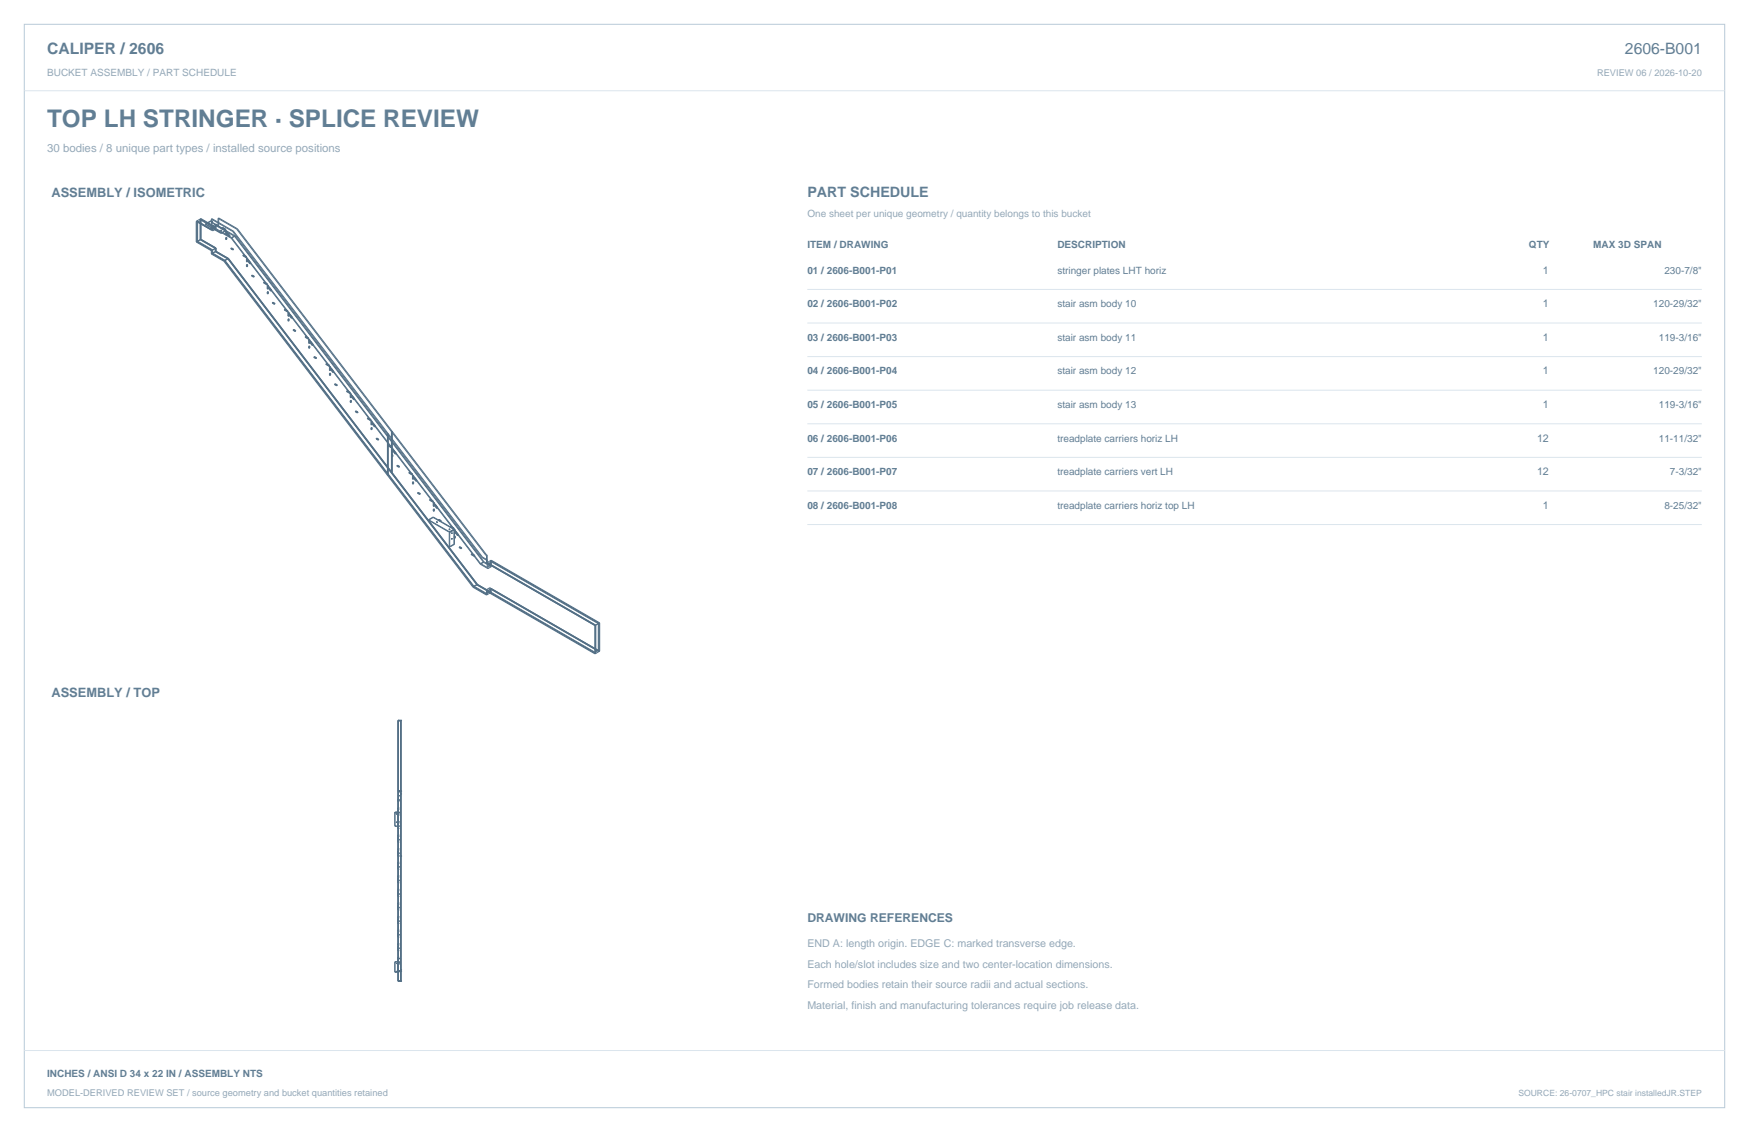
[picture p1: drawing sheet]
<svg xmlns="http://www.w3.org/2000/svg" width="864mm" height="559mm" viewBox="0 0 864 559" stroke-linecap="round" stroke-linejoin="round" font-family="sans-serif">
<path d="M12 12h840v535h-840z" fill="none" stroke="#b8cad8" stroke-width=".49"/>
<path d="M12 45h840M399 143h441M399 159h441M399 176h441M399 193h441M399 209h441M399 226h441M399 242h441M399 259h441M12 519h840" fill="none" stroke="#dbe5ed" stroke-width=".49"/>
<g fill="none" stroke="#536f85" stroke-width=".49">
<path d="M97 109l8 5M97 119l7 5M97 109v10M97 119l8 5v1M97 119h.1M99 108v10l7 5v1l7 4 123 161M99 108l-2 1M99 108l7 4v-1M99 118l-2 1M99 108l8 4-2 1M99 108v10M99 118l8 4"/>
<path d="M99 108h.1M101 111l8 4M101 111h.1M103 110h.1M104 109l1 1M104 109l-3 2M104 109h.1M104 110l12 6M104 110v4l1-1M104 108l11 6M104 110l8 4M104 108v2"/>
<path d="M105 108l-1 2M105 110v3M105 113l-8-4v10M105 108h-1M105 108l10 6M105 112v2M105 112l9 6M105 112l2-1 9 6M105 110h.1M105 110h-1M107 111v2l-2 1M107 111l-2 1"/>
<path d="M107 111h1M108 108v4v-1M108 108l9 5M108 108v3M108 108h.1M109 114h.1M109 115h.1M110 112v1M110 112l1 1M110 113h1M111 117h1M111 114h1l-1 2z"/>
<path d="M111 118h1M111 117v1M111 113v1v-1M111 113h.1M112 114l-3 1M112 114v2zM112 117v1M112 118h.1M112 116h.1M112 117h.1M112 118h-1M112 117h-1"/>
<path d="M112 115l1 2M112 115h.1M112 115l2 1M113 117h.1M114 116l-1 1M114 118l123 161M114 117l-15-8-1 1v9l7 4v2l6 3M114 117l123 161M115 114l76 100M115 114h.1M115 114l77 100M116 117l-2 1"/>
<path d="M116 117l123 161M116 116l-2 1M116 116l123 161M117 113l76 100M117 113h.1M117 113l77 100M104 125l7 4M104 124v1M105 125l6 4 123 161M105 125h-1M107 122v2M107 124l-2 1"/>
<path d="M107 122l-3 2M107 124l6 4-2 1M111 129l80 106M111 128l2-1 123 161M111 128l123 162M114 123h1M114 123h.1M114 122v1M114 122l1 1M115 123h.1M120 126l1 1M120 126h.1"/>
<path d="M120 126l2 1M122 132h.1M122 128v1M122 131v1M122 129h.1M122 127h-1M122 127h.1M122 127v2M122 131h.1M122 127v1M122 129l2 1h-1M122 129l1 1"/>
<path d="M123 129h-1M124 130h-1M124 136l1 1M124 136h.1M125 136l1 1M125 136h1M125 136h-1M125 136h.1M125 137h.1M126 136v1M126 136l-1 1M126 137h-1"/>
<path d="M130 139l2 1M130 140l2 1M130 139v1M131 139l1 1M131 139l-1 1M131 139h.1M131 139h-1M132 140v1M132 143h.1M132 145h.1M132 141v2M132 144v1"/>
<path d="M132 140h.1M132 141h1M132 144h1M132 141h.1M132 144h.1M132 142l2 2M133 141h-1M133 144h-1M133 143h-1M133 141v2M133 144v1M133 145h-1"/>
<path d="M133 142h-1M133 142l1 2M134 144h.1M134 149v1M134 150h1M134 149l2 1M135 149l-1 1M135 149l1 1M135 149h-1M136 150h.1M136 150h-1M140 153l2 1"/>
<path d="M140 153h.1M141 153h1M141 153h-1M142 154v1M142 156h.1M142 154v2M142 158h.1M142 158v1M142 154h.1M142 153v1M142 155v1M143 157h.1"/>
<path d="M143 157l-1 1M143 158h-1M143 156h-1M143 156h.1M143 158h.1M143 154v2M143 157v1M143 154h-1M143 154h.1M143 156l1 1M143 154l-1 1M143 158l-1 1"/>
<path d="M143 155l1 2M143 155v1M144 157h.1M145 163h1M145 163l1 1M145 163h.1M146 163v1M146 163h.1M151 166l1 1M151 167h1M151 166v1M151 166h.1"/>
<path d="M152 167h.1M152 171h1M152 168h1M152 172h1M152 168v1M152 171v1M152 169l1 1M153 168v2M153 171v1M153 172h-1M153 168h.1M153 169h.1"/>
<path d="M153 168h-1M153 168v1M153 171h.1M153 171h-1M153 172h.1M153 169h-1M153 169l1 2 1-1M153 169l1 1M153 169v1M155 176l1 1M155 176h.1M156 177h.1"/>
<path d="M161 180l1 1M161 180l2 1M161 180h.1M161 179l2 1M161 179v1M163 181v2M163 184v1M163 183h.1M163 185h.1M163 181h-1M163 180v1M163 180l-1 1"/>
<path d="M163 181h.1M163 184h.1M163 182l2 1-1 1M163 182l1 2M164 182h-1M165 184h-1M165 190h.1M165 190h1M166 190h1M166 189l-1 1M166 189v1M166 189l1 1"/>
<path d="M166 190h-1M166 190h.1M167 190h-1M167 190h.1M171 193l2 1M171 193h.1M172 193l1 1M172 193h-1M172 193h.1M173 194h.1M173 195v1M173 198v1"/>
<path d="M173 196h.1M173 199h.1M173 194v1M173 194l1 1M173 198h.1M173 198h1M173 194v2M173 196l2 1M174 195v1M174 198v1M174 196h-1M174 195h-1"/>
<path d="M174 199h-1M174 198h-1M174 196l1 1M174 196v-1l-1 1M175 197h.1M175 203h.1M175 203l1 1M176 203h-1M176 203h.1M176 203l1 1M176 203h1M176 204h.1"/>
<path d="M177 203v1M177 203l-1 1M177 204h-1M181 206v1M181 207l2 1M181 206l2 1M182 207h-1M182 206h-1M182 207h1M182 206v1M182 206l1 1M183 207v1"/>
<path d="M183 208h.1M183 208v2M183 211v1M183 210h.1M183 212h.1M183 211h.1M183 207h.1M184 212h.1M184 208v1M184 211v1M184 212h-1M184 211h.1"/>
<path d="M184 208h-1M184 211h-1M184 208h.1M184 209l-1 1M184 209v1M184 209l1 2M184 209l1 1v1M184 208v2M184 210h-1M184 209h.1M185 211h.1M186 216l1 1"/>
<path d="M186 217h1M186 216v1M186 216h.1M187 217h.1M191 214v21M191 214l47 61M192 214h-1M192 214l-1 21M192 214l46 61M192 220l1 1M192 220h1M193 213v20"/>
<path d="M193 213l47 61M194 213v20M194 213h-1M194 213l46 61M191 235l43 55M193 233l43 56M193 221v2M193 225h.1M193 220v1M193 221h.1M194 233h-1M194 233l42 56"/>
<path d="M194 224l-1 1M194 223h.1M194 221h-1M194 225h.1M194 223h-1M194 225h-1M194 224v1M194 221v2M194 221h.1M194 223l1 1M194 222l2 2M194 222v1"/>
<path d="M195 224h.1M196 224h-1M196 230h1M196 230h.1M196 230l1 1M197 230v1M197 230h.1M202 233l1 1M202 234h1M202 233v1M202 233l2 1M202 233h.1"/>
<path d="M203 234h.1M204 236v1M204 235v1M204 238v1M204 239h.1M204 234h-1M204 234h.1M204 235h.1M204 235v2M204 238h.1M204 236h.1M204 236l2 1-1 1z"/>
<path d="M206 244h1M206 243l2 1M206 243v1M207 243l-1 1M207 243h-1M207 243l1 1M208 244h.1M208 244h-1M212 247l2 1M212 247h.1M212 246v1M212 246l2 1"/>
<path d="M214 248v2M214 251v1M214 250h.1M214 252h.1M214 255l10 6-2 1M214 255h.1M214 255l10 7M214 255l-2 1v1l10 6M214 255l-2 2 10 5M214 247v1M214 248h.1M214 251h.1"/>
<path d="M216 257v1zM216 251l-1-2h-1l2 2M216 251h.1M217 256l-1 1h1M217 256l1 1M217 256v1M217 257h1M218 257h-1h1M218 257h.1M223 260h-1h1M223 260l1 1M223 260h.1"/>
<path d="M223 260h-1M222 261v1zM222 263h.1M222 262v1M222 262h.1M222 263v7l2-1M222 263l2-2-2 2M222 263l3-2-1 2h1M223 266h.1M223 263h.1M224 265h1zM224 269h.1"/>
<path d="M224 261v8M224 261l1 1M224 261v1h1M224 263h1M224 265l1 1M225 265l-1 1h1M225 263l1 1M225 262v1M225 265v1M225 263h.1M225 262l1 2M226 264h.1"/>
<path d="M227 270l1 1M227 270h.1M227 270h1M228 270v1M228 271h.1M233 273l1 1M233 274l1 1M233 273v1M233 274h1M233 273h.1M233 274h.1M234 274v1"/>
<path d="M234 274h.1M237 279l4 2M237 278l4 2M238 275l3 1-3-1M238 275h.1M239 278l4 2M239 278l-2 1M239 277l-2 1M239 277l3 2M240 274h.1M240 274h1M240 274v4l2-1"/>
<path d="M241 274v6M241 278l2 1h-1M241 274h-1M242 277v2M242 277l54 31M242 279l-1 1M243 277v3M243 280l-2 1M243 277l53 30M243 277h-1M234 290l6 4M234 290l7 4v-2"/>
<path d="M234 290h.1M236 289l58 34v-14l-54-31 54 31M236 289l-2 1M236 288l-2 1 6 4 2-1v-2M241 281v-3l2-1 52 31v13l-1 1-58-34M242 290l-2 1v3M242 290l54 31M242 293l-2 1M242 291v2M242 291l-2 1 54 31M242 291l54 31v-14M242 291h1l-1 2"/>
<path d="M294 309v14M296 308l-2 1M296 307v14M296 307v1M296 321l-2 2M196 356h.1M196 356v128M196 356h2M197 356h.1M197 356h1M197 356v128M198 356h.1"/>
<path d="M198 356v128M196 395h.1M196 399h.1M196 396h.1M196 391h.1M196 395h2M196 391h2M196 392h1M196 400h1M196 399h1M196 395h1M196 396h1"/>
<path d="M197 391h.1M197 390h.1M197 399h.1M197 395h.1M197 396h.1M197 391h1M197 390h1M197 393h1M198 391h.1M198 390h.1M198 392h.1M195 401h.1"/>
<path d="M195 408h.1M195 401h2M195 401v7M195 408h2M196 401h.1M196 406h.1M196 402h.1M196 408h.1M196 420h.1M196 419h.1M196 415h.1M196 414h.1"/>
<path d="M196 409h.1M196 416h.1M196 412h.1M196 413h.1M196 415h1M196 420h1M196 406h1M196 414h1M196 402h1M196 408h1M196 407h1M196 413h1"/>
<path d="M196 419h1M196 401h1M196 416h1M196 409h1M196 412h1M197 401h.1M197 414h.1M197 415h.1M197 408h.1M197 402h.1M197 406h.1M197 412h.1"/>
<path d="M197 416h.1M197 419h.1M197 409h.1M197 413h.1M197 420h.1M197 401h-2M196 428h.1M196 440h.1M196 433h.1M196 426h.1M196 435h.1M196 429h.1"/>
<path d="M196 436h.1M196 434h.1M196 423h.1M196 439h.1M196 432h.1M196 421h.1M196 422h.1M196 423h1M196 433h1M196 435h1M196 428h1M196 427h1"/>
<path d="M196 426h1M196 434h1M196 436h1M196 432h1M196 429h1M196 440h1M196 439h1M196 421h1M196 422h1M197 428h.1M197 426h.1M197 434h.1"/>
<path d="M197 432h.1M197 435h.1M197 433h.1M197 436h.1M197 423h.1M197 440h.1M197 429h.1M197 439h.1M197 421h.1M197 422h.1M198 423h.1M196 460h.1"/>
<path d="M196 448h.1M196 441h.1M196 442h.1M196 446h.1M196 455h.1M196 459h.1M196 453h.1M196 456h.1M196 452h.1M196 449h.1M196 454h1M196 453h1"/>
<path d="M196 447h1M196 442h1M196 441h1M196 448h1M196 455h1M196 460h1M196 446h1M196 449h1M196 452h1M196 456h1M196 459h1M197 449h.1"/>
<path d="M197 460h.1M197 441h.1M197 446h.1M197 455h.1M197 448h.1M197 442h.1M197 459h.1M197 452h.1M197 453h.1M197 456h.1M195 480h.1M195 475h.1"/>
<path d="M195 475v5M195 480h2M195 475h2M196 476h.1M196 479h.1M196 475h.1M196 480h.1M196 475v1M196 479v1M196 468h.1M196 469h.1M196 466h.1"/>
<path d="M196 473h.1M196 463h.1M196 461h.1M196 462h.1M196 479h2M196 473h2M196 475h2M196 473h1M196 461h1M196 467h1M196 474h1M196 468h1"/>
<path d="M196 476h1M196 463h1M196 475h1M196 466h1M196 469h1M196 462h1M197 479h.1M197 475h.1M197 469h.1M197 461h.1M197 468h.1M197 462h.1"/>
<path d="M197 466h.1M197 463h.1M197 473h.1M197 476h.1M197 480h.1M198 479h.1M198 473h.1M196 484h.1M196 484h2M197 484h.1M197 484h1M198 484h.1"/>
</g>
<text font-size="12" fill="#617e94" x="23" y="63">TOP LH STRINGER · SPLICE REVIEW</text>
<g font-size="7.8" fill="#617e94">
<text x="23" y="27">CALIPER / 2606</text>
<text x="802" y="27">2606-B001</text>
</g>
<text font-size="7.1" fill="#617e94" x="399" y="97">PART SCHEDULE</text>
<g font-size="6.3" fill="#617e94">
<text x="25" y="97">ASSEMBLY / ISOMETRIC</text>
<text x="25" y="344">ASSEMBLY / TOP</text>
</g>
<text font-size="6" fill="#617e94" x="399" y="455">DRAWING REFERENCES</text>
<text font-size="5.6" fill="#93a8b9" x="23" y="75">30 bodies / 8 unique part types / installed source positions</text>
<g font-size="5.3" fill="#617e94">
<text x="762" y="135">1</text>
<text x="762" y="152">1</text>
<text x="762" y="168">1</text>
<text x="762" y="185">1</text>
<text x="762" y="201">1</text>
<text x="759" y="218">12</text>
<text x="759" y="235">12</text>
<text x="762" y="251">1</text>
</g>
<g font-size="5.3" fill="#93a8b9">
<text x="399" y="467">END A: length origin. EDGE C: marked transverse edge.</text>
<text x="399" y="478">Each hole/slot includes size and two center-location dimensions.</text>
<text x="399" y="488">Formed bodies retain their source radii and actual sections.</text>
<text x="399" y="498">Material, finish and manufacturing tolerances require job release data.</text>
</g>
<g font-size="4.9" fill="#93a8b9">
<text x="23" y="38">BUCKET ASSEMBLY / PART SCHEDULE</text>
<text x="399" y="107">One sheet per unique geometry / quantity belongs to this bucket</text>
</g>
<g font-size="4.9" fill="#617e94">
<text x="399" y="122">ITEM / DRAWING</text>
<text x="522" y="122">DESCRIPTION</text>
<text x="755" y="122">QTY</text>
<text x="787" y="122">MAX 3D SPAN</text>
<text x="399" y="135">01 / 2606-B001-P01</text>
<text x="522" y="135">stringer plates LHT horiz</text>
<text x="822" y="135">230-7/8&quot;</text>
<text x="399" y="152">02 / 2606-B001-P02</text>
<text x="522" y="152">stair asm body 10</text>
<text x="816" y="152">120-29/32&quot;</text>
<text x="399" y="168">03 / 2606-B001-P03</text>
<text x="522" y="168">stair asm body 11</text>
<text x="819" y="168">119-3/16&quot;</text>
<text x="399" y="185">04 / 2606-B001-P04</text>
<text x="522" y="185">stair asm body 12</text>
<text x="816" y="185">120-29/32&quot;</text>
<text x="399" y="201">05 / 2606-B001-P05</text>
<text x="522" y="201">stair asm body 13</text>
<text x="819" y="201">119-3/16&quot;</text>
<text x="399" y="218">06 / 2606-B001-P06</text>
<text x="522" y="218">treadplate carriers horiz LH</text>
<text x="819" y="218">11-11/32&quot;</text>
<text x="399" y="235">07 / 2606-B001-P07</text>
<text x="522" y="235">treadplate carriers vert LH</text>
<text x="825" y="235">7-3/32&quot;</text>
<text x="399" y="251">08 / 2606-B001-P08</text>
<text x="522" y="251">treadplate carriers horiz top LH</text>
<text x="822" y="251">8-25/32&quot;</text>
<text x="23" y="532">INCHES / ANSI D 34 x 22 IN / ASSEMBLY NTS</text>
</g>
<g font-size="4.6" fill="#93a8b9">
<text x="789" y="38">REVIEW 06 / 2026-10-20</text>
<text x="23" y="541">MODEL-DERIVED REVIEW SET / source geometry and bucket quantities retained</text>
</g>
<text font-size="4.2" fill="#93a8b9" x="750" y="541">SOURCE: 26-0707_HPC stair installedJR.STEP</text>
</svg>
